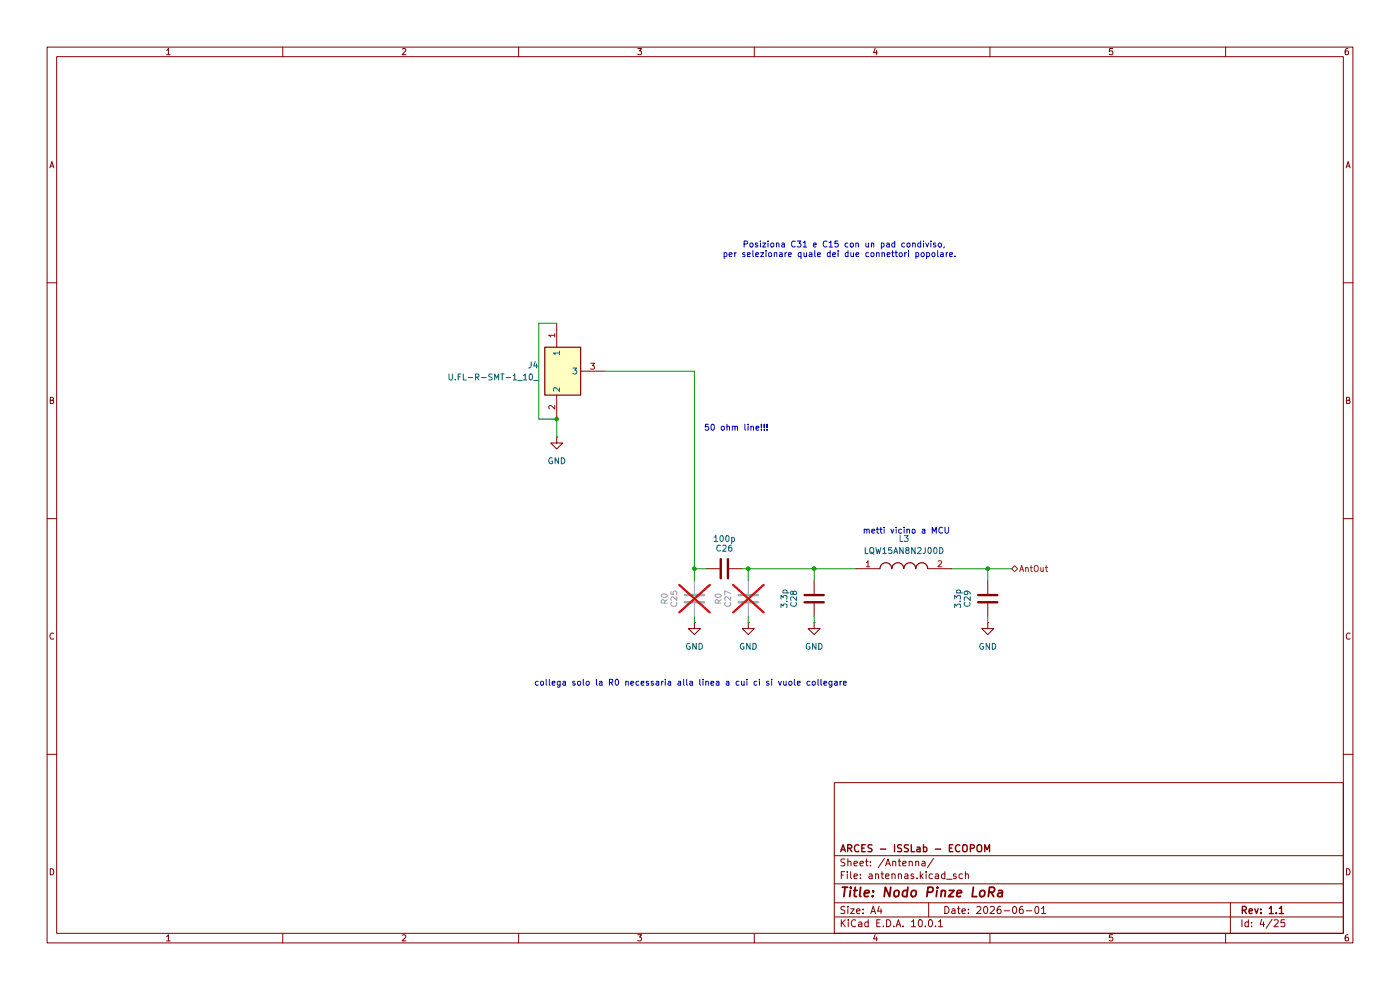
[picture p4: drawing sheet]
(kicad_sch
 (version 20260306)
 (generator "eeschema")
 (generator_version "10.0")
 (paper "A4")
 (title_block
  (title "Nodo Pinze LoRa")
  (date "2026-06-01")
  (rev "1.1")
  (company "ARCES - ISSLab - ECOPOM"))
 (lib_symbols
  (symbol "Device:C"
   (pin_numbers (hide yes))
   (pin_names
    (offset 0.254)) (exclude_from_sim no) (in_bom yes) (on_board yes)
   (in_pos_files yes)
   (duplicate_pin_numbers_are_jumpers no)
   (property "Reference" "C" (at 0.635 2.54 0) (show_name no) (do_not_autoplace no) (effects (font (size 1.27 1.27)) (justify left)))
   (property "Value" "C" (at 0.635 -2.54 0) (show_name no) (do_not_autoplace no) (effects (font (size 1.27 1.27)) (justify left)))
   (property "Footprint" "" (at 0.9652 -3.81 0) (show_name no) (do_not_autoplace no) (hide yes) (effects (font (size 1.27 1.27))))
   (property "Datasheet" "" (at 0 0 0) (show_name no) (do_not_autoplace no) (hide yes) (effects (font (size 1.27 1.27))))
   (property "Description" "Unpolarized capacitor" (at 0 0 0) (show_name no) (do_not_autoplace no) (hide yes) (effects (font (size 1.27 1.27))))
   (symbol "C_0_1"
    (polyline (pts (xy -2.032 0.762) (xy 2.032 0.762)) (stroke (width 0.508) (type default)) (fill (type none)))
    (polyline (pts (xy -2.032 -0.762) (xy 2.032 -0.762)) (stroke (width 0.508) (type default)) (fill (type none))))
   (symbol "C_1_1"
    (pin passive line (at 0 3.81 270) (length 2.794) (name "" (effects (font (size 1.27 1.27)))) (number "1" (effects (font (size 1.27 1.27)))))
    (pin passive line (at 0 -3.81 90) (length 2.794) (name "" (effects (font (size 1.27 1.27)))) (number "2" (effects (font (size 1.27 1.27))))))
   (embedded_fonts no))
  (symbol "SamacSys_Parts:LQW15AN8N2J00D"
   (pin_names (hide yes)) (exclude_from_sim no) (in_bom yes) (on_board yes)
   (in_pos_files yes)
   (duplicate_pin_numbers_are_jumpers no)
   (property "Reference" "L" (at 16.51 6.35 0) (show_name no) (do_not_autoplace no) (effects (font (size 1.27 1.27)) (justify left top)))
   (property "Value" "LQW15AN8N2J00D" (at 16.51 3.81 0) (show_name no) (do_not_autoplace no) (effects (font (size 1.27 1.27)) (justify left top)))
   (property "Footprint" "LQW15CNR20J00B" (at 16.51 -96.19 0) (show_name no) (do_not_autoplace no) (hide yes) (effects (font (size 1.27 1.27)) (justify left top)))
   (property "Datasheet" "https://search.murata.co.jp/Ceramy/image/img/P02/JELF243A-0050.pdf" (at 16.51 -196.19 0) (show_name no) (do_not_autoplace no) (hide yes) (effects (font (size 1.27 1.27)) (justify left top)))
   (property "Description" "Murata LQW15A Series Wire-wound SMD Inductor with a Ferrite Core, 0.0082 uH +/-5% 540mA Idc Q:25" (at 0 0 0) (show_name no) (do_not_autoplace no) (hide yes) (effects (font (size 1.27 1.27))))
   (property "Height" "0.6" (at 16.51 -396.19 0) (show_name no) (do_not_autoplace no) (hide yes) (effects (font (size 1.27 1.27)) (justify left top)))
   (property "Manufacturer_Name" "Murata Electronics" (at 16.51 -496.19 0) (show_name no) (do_not_autoplace no) (hide yes) (effects (font (size 1.27 1.27)) (justify left top)))
   (property "Manufacturer_Part_Number" "LQW15AN8N2J00D" (at 16.51 -596.19 0) (show_name no) (do_not_autoplace no) (hide yes) (effects (font (size 1.27 1.27)) (justify left top)))
   (property "Mouser Part Number" "81-LQW15AN8N2J00D" (at 16.51 -696.19 0) (show_name no) (do_not_autoplace no) (hide yes) (effects (font (size 1.27 1.27)) (justify left top)))
   (property "Mouser Price/Stock" "https://www.mouser.co.uk/ProductDetail/Murata-Electronics/LQW15AN8N2J00D?qs=iqM9vbVcCwhW63oDGQ051A%3D%3D" (at 16.51 -796.19 0) (show_name no) (do_not_autoplace no) (hide yes) (effects (font (size 1.27 1.27)) (justify left top)))
   (property "Arrow Part Number" "LQW15AN8N2J00D" (at 16.51 -896.19 0) (show_name no) (do_not_autoplace no) (hide yes) (effects (font (size 1.27 1.27)) (justify left top)))
   (property "Arrow Price/Stock" "https://www.arrow.com/en/products/lqw15an8n2j00d/murata-manufacturing?region=nac" (at 16.51 -996.19 0) (show_name no) (do_not_autoplace no) (hide yes) (effects (font (size 1.27 1.27)) (justify left top)))
   (symbol "LQW15AN8N2J00D_1_1"
    (arc (start 5.08 0) (mid 6.35 1.219) (end 7.62 0) (stroke (width 0.254) (type default)) (fill (type none)))
    (arc (start 7.62 0) (mid 8.89 1.219) (end 10.16 0) (stroke (width 0.254) (type default)) (fill (type none)))
    (arc (start 10.16 0) (mid 11.43 1.219) (end 12.7 0) (stroke (width 0.254) (type default)) (fill (type none)))
    (arc (start 12.7 0) (mid 13.97 1.219) (end 15.24 0) (stroke (width 0.254) (type default)) (fill (type none)))
    (pin passive line (at 0 0 0) (length 5.08) (name "1" (effects (font (size 1.27 1.27)))) (number "1" (effects (font (size 1.27 1.27)))))
    (pin passive line (at 20.32 0 180) (length 5.08) (name "2" (effects (font (size 1.27 1.27)))) (number "2" (effects (font (size 1.27 1.27))))))
   (embedded_fonts no))
  (symbol "SamacSys_Parts:U.FL-R-SMT-1_10_" (exclude_from_sim no) (in_bom yes) (on_board yes)
   (in_pos_files yes)
   (duplicate_pin_numbers_are_jumpers no)
   (property "Reference" "J" (at 16.51 10.16 0) (show_name no) (do_not_autoplace no) (effects (font (size 1.27 1.27)) (justify left top)))
   (property "Value" "U.FL-R-SMT-1_10_" (at 16.51 7.62 0) (show_name no) (do_not_autoplace no) (effects (font (size 1.27 1.27)) (justify left top)))
   (property "Footprint" "SamacSys_Parts:U.FL-R-SMT-1_10_" (at 16.51 -92.38 0) (show_name no) (do_not_autoplace no) (hide yes) (effects (font (size 1.27 1.27)) (justify left top)))
   (property "Datasheet" "https://www.hirose.com/product/document?clcode=CL0331-0472-2-10&productname=U.FL-R-SMT-1(10)&series=U.FL&documenttype=2DDrawing&lang=en&documentid=0000940684" (at 16.51 -192.38 0) (show_name no) (do_not_autoplace no) (hide yes) (effects (font (size 1.27 1.27)) (justify left top)))
   (property "Description" "UFL SMT PCB receptable,DC-6GHz Hirose Straight 50 Surface Mount UFL Connector, Receptacle, Solder Termination Coaxial" (at 0 0 0) (show_name no) (do_not_autoplace no) (hide yes) (effects (font (size 1.27 1.27))))
   (property "Height" "" (at 16.51 -392.38 0) (show_name no) (do_not_autoplace no) (hide yes) (effects (font (size 1.27 1.27)) (justify left top)))
   (property "Manufacturer_Name" "Hirose" (at 16.51 -492.38 0) (show_name no) (do_not_autoplace no) (hide yes) (effects (font (size 1.27 1.27)) (justify left top)))
   (property "Manufacturer_Part_Number" "U.FL-R-SMT-1(10)" (at 16.51 -592.38 0) (show_name no) (do_not_autoplace no) (hide yes) (effects (font (size 1.27 1.27)) (justify left top)))
   (property "Mouser Part Number" "798-U.FL-R-SMT-110" (at 16.51 -692.38 0) (show_name no) (do_not_autoplace no) (hide yes) (effects (font (size 1.27 1.27)) (justify left top)))
   (property "Mouser Price/Stock" "https://www.mouser.co.uk/ProductDetail/Hirose-Connector/U.FL-R-SMT-110?qs=kL1ClTr6oBoOdtqlGQpQrQ%3D%3D" (at 16.51 -792.38 0) (show_name no) (do_not_autoplace no) (hide yes) (effects (font (size 1.27 1.27)) (justify left top)))
   (property "Arrow Part Number" "U.FL-R-SMT-1(10)" (at 16.51 -892.38 0) (show_name no) (do_not_autoplace no) (hide yes) (effects (font (size 1.27 1.27)) (justify left top)))
   (property "Arrow Price/Stock" "https://www.arrow.com/en/products/u.fl-r-smt-1-10/hirose-electric" (at 16.51 -992.38 0) (show_name no) (do_not_autoplace no) (hide yes) (effects (font (size 1.27 1.27)) (justify left top)))
   (symbol "U.FL-R-SMT-1_10__1_1"
    (rectangle (start 5.08 5.08) (end 15.24 -2.54) (stroke (width 0.254) (type default)) (fill (type background)))
    (pin passive line (at 0 0 0) (length 5.08) (name "1" (effects (font (size 1.27 1.27)))) (number "1" (effects (font (size 1.27 1.27)))))
    (pin passive line (at 20.32 0 180) (length 5.08) (name "2" (effects (font (size 1.27 1.27)))) (number "2" (effects (font (size 1.27 1.27)))))
    (pin passive line (at 10.16 10.16 270) (length 5.08) (name "3" (effects (font (size 1.27 1.27)))) (number "3" (effects (font (size 1.27 1.27))))))
   (embedded_fonts no))
  (symbol "power:GND"
   (power global)
   (pin_numbers (hide yes))
   (pin_names
    (offset 0) (hide yes)) (exclude_from_sim no) (in_bom yes) (on_board yes)
   (in_pos_files yes)
   (duplicate_pin_numbers_are_jumpers no)
   (property "Reference" "#PWR" (at 0 -6.35 0) (show_name no) (do_not_autoplace no) (hide yes) (effects (font (size 1.27 1.27))))
   (property "Value" "GND" (at 0 -3.81 0) (show_name no) (do_not_autoplace no) (effects (font (size 1.27 1.27))))
   (property "Footprint" "" (at 0 0 0) (show_name no) (do_not_autoplace no) (hide yes) (effects (font (size 1.27 1.27))))
   (property "Datasheet" "" (at 0 0 0) (show_name no) (do_not_autoplace no) (hide yes) (effects (font (size 1.27 1.27))))
   (property "Description" "Power symbol creates a global label with name \"GND\" , ground" (at 0 0 0) (show_name no) (do_not_autoplace no) (hide yes) (effects (font (size 1.27 1.27))))
   (symbol "GND_0_1"
    (polyline (pts (xy 0 0) (xy 0 -1.27) (xy 1.27 -1.27) (xy 0 -2.54) (xy -1.27 -1.27) (xy 0 -1.27)) (stroke (width 0) (type default)) (fill (type none))))
   (symbol "GND_1_1"
    (pin power_in line (at 0 0 270) (length 0) (name "" (effects (font (size 1.27 1.27)))) (number "1" (effects (font (size 1.27 1.27))))))
   (embedded_fonts no)))
 (text "metti vicino a MCU"
  (exclude_from_sim no)
  (at 192.278 112.776 0)
  (effects (font (size 1.27 1.27))))
 (text "50 ohm line!!!"
  (exclude_from_sim no)
  (at 156.21 90.932 0)
  (effects (font (size 1.27 1.27))))
 (text "collega solo la R0 necessaria alla linea a cui ci si vuole collegare"
  (exclude_from_sim no)
  (at 146.558 145.034 0)
  (effects (font (size 1.27 1.27))))
 (text "Posiziona C31 e C15 con un pad condiviso,\nper selezionare quale dei due connettori popolare.  "
  (exclude_from_sim no)
  (at 179.07 53.086 0)
  (effects (font (size 1.27 1.27))))
 (junction
  (at 147.32 120.65)
  (diameter 0)
  (color 0 0 0 0))
 (junction
  (at 209.55 120.65)
  (diameter 0)
  (color 0 0 0 0))
 (junction
  (at 118.11 88.9)
  (diameter 0)
  (color 0 0 0 0))
 (junction
  (at 172.72 120.65)
  (diameter 0)
  (color 0 0 0 0))
 (junction
  (at 158.75 120.65)
  (diameter 0)
  (color 0 0 0 0))
 (wire
  (pts (xy 209.55 130.81) (xy 209.55 132.08))
  (stroke (width 0) (type default)))
 (wire
  (pts (xy 172.72 130.81) (xy 172.72 132.08))
  (stroke (width 0) (type default)))
 (wire
  (pts (xy 114.3 88.9) (xy 114.3 68.58))
  (stroke (width 0) (type default)))
 (wire
  (pts (xy 147.32 120.65) (xy 147.32 123.19))
  (stroke (width 0) (type default)))
 (wire
  (pts (xy 209.55 120.65) (xy 209.55 123.19))
  (stroke (width 0) (type default)))
 (wire
  (pts (xy 158.75 130.81) (xy 158.75 132.08))
  (stroke (width 0) (type default)))
 (wire
  (pts (xy 147.32 130.81) (xy 147.32 132.08))
  (stroke (width 0) (type default)))
 (wire
  (pts (xy 158.75 120.65) (xy 158.75 123.19))
  (stroke (width 0) (type default)))
 (wire
  (pts (xy 201.93 120.65) (xy 209.55 120.65))
  (stroke (width 0) (type default)))
 (wire
  (pts (xy 172.72 120.65) (xy 172.72 123.19))
  (stroke (width 0) (type default)))
 (wire
  (pts (xy 147.32 120.65) (xy 149.86 120.65))
  (stroke (width 0) (type default)))
 (wire
  (pts (xy 157.48 120.65) (xy 158.75 120.65))
  (stroke (width 0) (type default)))
 (wire
  (pts (xy 172.72 120.65) (xy 181.61 120.65))
  (stroke (width 0) (type default)))
 (wire
  (pts (xy 158.75 120.65) (xy 172.72 120.65))
  (stroke (width 0) (type default)))
 (wire
  (pts (xy 128.27 78.74) (xy 147.32 78.74))
  (stroke (width 0) (type default)))
 (wire
  (pts (xy 209.55 120.65) (xy 214.63 120.65))
  (stroke (width 0) (type default)))
 (wire
  (pts (xy 147.32 78.74) (xy 147.32 120.65))
  (stroke (width 0) (type default)))
 (wire
  (pts (xy 118.11 88.9) (xy 118.11 92.71))
  (stroke (width 0) (type default)))
 (wire
  (pts (xy 118.11 88.9) (xy 114.3 88.9))
  (stroke (width 0) (type default)))
 (wire
  (pts (xy 114.3 68.58) (xy 118.11 68.58))
  (stroke (width 0) (type default)))
 (hierarchical_label "AntOut"
  (shape bidirectional)
  (at 214.63 120.65 0)
  (effects (font (size 1.27 1.27)) (justify left)))
 (symbol
  (lib_id "Device:C")
  (at 153.67 120.65 90)
  (unit 1)
  (body_style 1)
  (exclude_from_sim no)
  (in_bom yes)
  (on_board yes)
  (in_pos_files yes)
  (dnp no)
  (property "Reference" "C26" (at 153.67 116.332 90) (show_name no) (do_not_autoplace no) (effects (font (size 1.27 1.27))))
  (property "Value" "100p" (at 153.67 114.3 90) (show_name no) (do_not_autoplace no) (effects (font (size 1.27 1.27))))
  (property "Footprint" "Capacitor_SMD:C_0402_1005Metric_Pad0.74x0.62mm_HandSolder" (at 157.48 119.6848 0) (hide yes) (show_name no) (do_not_autoplace no) (effects (font (size 1.27 1.27))))
  (property "Datasheet" "SMD 0603 Imperial passives" (at 153.67 120.65 0) (hide yes) (show_name no) (do_not_autoplace no) (effects (font (size 1.27 1.27))))
  (property "Description" "Unpolarized capacitor" (at 153.67 120.65 0) (hide yes) (show_name no) (do_not_autoplace no) (effects (font (size 1.27 1.27))))
  (property "LCSC" "C1546" (at 153.67 116.332 0) (hide yes) (show_name no) (do_not_autoplace no) (effects (font (size 1.27 1.27))))
  (pin "2")
  (pin "1"))
 (symbol
  (lib_id "Device:C")
  (at 172.72 127 180)
  (unit 1)
  (body_style 1)
  (exclude_from_sim no)
  (in_bom yes)
  (on_board yes)
  (in_pos_files yes)
  (dnp no)
  (property "Reference" "C28" (at 168.402 127 90) (show_name no) (do_not_autoplace no) (effects (font (size 1.27 1.27))))
  (property "Value" "3.3p" (at 166.37 127 90) (show_name no) (do_not_autoplace no) (effects (font (size 1.27 1.27))))
  (property "Footprint" "Capacitor_SMD:C_0402_1005Metric_Pad0.74x0.62mm_HandSolder" (at 171.7548 123.19 0) (hide yes) (show_name no) (do_not_autoplace no) (effects (font (size 1.27 1.27))))
  (property "Datasheet" "SMD 0603 Imperial passives" (at 172.72 127 0) (hide yes) (show_name no) (do_not_autoplace no) (effects (font (size 1.27 1.27))))
  (property "Description" "Unpolarized capacitor" (at 172.72 127 0) (hide yes) (show_name no) (do_not_autoplace no) (effects (font (size 1.27 1.27))))
  (property "LCSC" "C1565" (at 168.402 127 0) (hide yes) (show_name no) (do_not_autoplace no) (effects (font (size 1.27 1.27))))
  (pin "1")
  (pin "2"))
 (symbol
  (lib_id "Device:C")
  (at 147.32 127 180)
  (unit 1)
  (body_style 1)
  (exclude_from_sim no)
  (in_bom no)
  (on_board yes)
  (in_pos_files yes)
  (dnp yes)
  (property "Reference" "C25" (at 143.002 127 90) (show_name no) (do_not_autoplace no) (effects (font (size 1.27 1.27))))
  (property "Value" "R0" (at 140.97 127 90) (show_name no) (do_not_autoplace no) (effects (font (size 1.27 1.27))))
  (property "Footprint" "Capacitor_SMD:C_0402_1005Metric_Pad0.74x0.62mm_HandSolder" (at 146.3548 123.19 0) (hide yes) (show_name no) (do_not_autoplace no) (effects (font (size 1.27 1.27))))
  (property "Datasheet" "SMD 0603 Imperial passives" (at 147.32 127 0) (hide yes) (show_name no) (do_not_autoplace no) (effects (font (size 1.27 1.27))))
  (property "Description" "Unpolarized capacitor" (at 147.32 127 0) (hide yes) (show_name no) (do_not_autoplace no) (effects (font (size 1.27 1.27))))
  (pin "1")
  (pin "2"))
 (symbol
  (lib_id "SamacSys_Parts:U.FL-R-SMT-1_10_")
  (at 118.11 68.58 270)
  (unit 1)
  (body_style 1)
  (exclude_from_sim no)
  (in_bom yes)
  (on_board yes)
  (in_pos_files yes)
  (dnp no)
  (fields_autoplaced yes)
  (property "Reference" "J4" (at 114.3 77.4699 90) (show_name no) (do_not_autoplace no) (effects (font (size 1.27 1.27)) (justify right)))
  (property "Value" "U.FL-R-SMT-1_10_" (at 114.3 80.0099 90) (show_name no) (do_not_autoplace no) (effects (font (size 1.27 1.27)) (justify right)))
  (property "Footprint" "SamacSys_Parts:U.FL-R-SMT-1_10_" (at 25.73 85.09 0) (hide yes) (show_name no) (do_not_autoplace no) (effects (font (size 1.27 1.27)) (justify left top)))
  (property "Datasheet" "https://www.hirose.com/product/document?clcode=CL0331-0472-2-10&productname=U.FL-R-SMT-1(10)&series=U.FL&documenttype=2DDrawing&lang=en&documentid=0000940684" (at -74.27 85.09 0) (hide yes) (show_name no) (do_not_autoplace no) (effects (font (size 1.27 1.27)) (justify left top)))
  (property "Description" "UFL SMT PCB receptable,DC-6GHz Hirose Straight 50 Surface Mount UFL Connector, Receptacle, Solder Termination Coaxial" (at 118.11 68.58 0) (hide yes) (show_name no) (do_not_autoplace no) (effects (font (size 1.27 1.27))))
  (property "Height" "" (at -274.27 85.09 0) (hide yes) (show_name no) (do_not_autoplace no) (effects (font (size 1.27 1.27)) (justify left top)))
  (property "Manufacturer_Name" "Hirose" (at -374.27 85.09 0) (hide yes) (show_name no) (do_not_autoplace no) (effects (font (size 1.27 1.27)) (justify left top)))
  (property "Manufacturer_Part_Number" "U.FL-R-SMT-1(10)" (at -474.27 85.09 0) (hide yes) (show_name no) (do_not_autoplace no) (effects (font (size 1.27 1.27)) (justify left top)))
  (property "Mouser Part Number" "798-U.FL-R-SMT-110" (at -574.27 85.09 0) (hide yes) (show_name no) (do_not_autoplace no) (effects (font (size 1.27 1.27)) (justify left top)))
  (property "Mouser Price/Stock" "https://www.mouser.co.uk/ProductDetail/Hirose-Connector/U.FL-R-SMT-110?qs=kL1ClTr6oBoOdtqlGQpQrQ%3D%3D" (at -674.27 85.09 0) (hide yes) (show_name no) (do_not_autoplace no) (effects (font (size 1.27 1.27)) (justify left top)))
  (property "Arrow Part Number" "U.FL-R-SMT-1(10)" (at -774.27 85.09 0) (hide yes) (show_name no) (do_not_autoplace no) (effects (font (size 1.27 1.27)) (justify left top)))
  (property "Arrow Price/Stock" "https://www.arrow.com/en/products/u.fl-r-smt-1-10/hirose-electric" (at -874.27 85.09 0) (hide yes) (show_name no) (do_not_autoplace no) (effects (font (size 1.27 1.27)) (justify left top)))
  (property "LCSC" "C88374" (at 114.3 77.4699 0) (hide yes) (show_name no) (do_not_autoplace no) (effects (font (size 1.27 1.27))))
  (pin "3")
  (pin "1")
  (pin "2"))
 (symbol
  (lib_id "power:GND")
  (at 172.72 132.08 0)
  (unit 1)
  (body_style 1)
  (exclude_from_sim no)
  (in_bom yes)
  (on_board yes)
  (in_pos_files yes)
  (dnp no)
  (fields_autoplaced yes)
  (property "Reference" "#PWR027" (at 172.72 138.43 0) (hide yes) (show_name no) (do_not_autoplace no) (effects (font (size 1.27 1.27))))
  (property "Value" "GND" (at 172.72 137.16 0) (show_name no) (do_not_autoplace no) (effects (font (size 1.27 1.27))))
  (property "Footprint" "" (at 172.72 132.08 0) (hide yes) (show_name no) (do_not_autoplace no) (effects (font (size 1.27 1.27))))
  (property "Datasheet" "" (at 172.72 132.08 0) (hide yes) (show_name no) (do_not_autoplace no) (effects (font (size 1.27 1.27))))
  (property "Description" "Power symbol creates a global label with name \"GND\" , ground" (at 172.72 132.08 0) (hide yes) (show_name no) (do_not_autoplace no) (effects (font (size 1.27 1.27))))
  (pin "1"))
 (symbol
  (lib_id "power:GND")
  (at 209.55 132.08 0)
  (unit 1)
  (body_style 1)
  (exclude_from_sim no)
  (in_bom yes)
  (on_board yes)
  (in_pos_files yes)
  (dnp no)
  (fields_autoplaced yes)
  (property "Reference" "#PWR028" (at 209.55 138.43 0) (hide yes) (show_name no) (do_not_autoplace no) (effects (font (size 1.27 1.27))))
  (property "Value" "GND" (at 209.55 137.16 0) (show_name no) (do_not_autoplace no) (effects (font (size 1.27 1.27))))
  (property "Footprint" "" (at 209.55 132.08 0) (hide yes) (show_name no) (do_not_autoplace no) (effects (font (size 1.27 1.27))))
  (property "Datasheet" "" (at 209.55 132.08 0) (hide yes) (show_name no) (do_not_autoplace no) (effects (font (size 1.27 1.27))))
  (property "Description" "Power symbol creates a global label with name \"GND\" , ground" (at 209.55 132.08 0) (hide yes) (show_name no) (do_not_autoplace no) (effects (font (size 1.27 1.27))))
  (pin "1"))
 (symbol
  (lib_id "Device:C")
  (at 158.75 127 180)
  (unit 1)
  (body_style 1)
  (exclude_from_sim no)
  (in_bom no)
  (on_board yes)
  (in_pos_files yes)
  (dnp yes)
  (property "Reference" "C27" (at 154.432 127 90) (show_name no) (do_not_autoplace no) (effects (font (size 1.27 1.27))))
  (property "Value" "R0" (at 152.4 127 90) (show_name no) (do_not_autoplace no) (effects (font (size 1.27 1.27))))
  (property "Footprint" "Capacitor_SMD:C_0402_1005Metric_Pad0.74x0.62mm_HandSolder" (at 157.7848 123.19 0) (hide yes) (show_name no) (do_not_autoplace no) (effects (font (size 1.27 1.27))))
  (property "Datasheet" "SMD 0603 Imperial passives" (at 158.75 127 0) (hide yes) (show_name no) (do_not_autoplace no) (effects (font (size 1.27 1.27))))
  (property "Description" "Unpolarized capacitor" (at 158.75 127 0) (hide yes) (show_name no) (do_not_autoplace no) (effects (font (size 1.27 1.27))))
  (pin "1")
  (pin "2"))
 (symbol
  (lib_id "power:GND")
  (at 147.32 132.08 0)
  (unit 1)
  (body_style 1)
  (exclude_from_sim no)
  (in_bom yes)
  (on_board yes)
  (in_pos_files yes)
  (dnp no)
  (property "Reference" "#PWR025" (at 147.32 138.43 0) (hide yes) (show_name no) (do_not_autoplace no) (effects (font (size 1.27 1.27))))
  (property "Value" "GND" (at 147.32 137.16 0) (show_name no) (do_not_autoplace no) (effects (font (size 1.27 1.27))))
  (property "Footprint" "" (at 147.32 132.08 0) (hide yes) (show_name no) (do_not_autoplace no) (effects (font (size 1.27 1.27))))
  (property "Datasheet" "" (at 147.32 132.08 0) (hide yes) (show_name no) (do_not_autoplace no) (effects (font (size 1.27 1.27))))
  (property "Description" "Power symbol creates a global label with name \"GND\" , ground" (at 147.32 132.08 0) (hide yes) (show_name no) (do_not_autoplace no) (effects (font (size 1.27 1.27))))
  (pin "1"))
 (symbol
  (lib_id "Device:C")
  (at 209.55 127 180)
  (unit 1)
  (body_style 1)
  (exclude_from_sim no)
  (in_bom yes)
  (on_board yes)
  (in_pos_files yes)
  (dnp no)
  (property "Reference" "C29" (at 205.232 127 90) (show_name no) (do_not_autoplace no) (effects (font (size 1.27 1.27))))
  (property "Value" "3.3p" (at 203.2 127 90) (show_name no) (do_not_autoplace no) (effects (font (size 1.27 1.27))))
  (property "Footprint" "Capacitor_SMD:C_0402_1005Metric_Pad0.74x0.62mm_HandSolder" (at 208.5848 123.19 0) (hide yes) (show_name no) (do_not_autoplace no) (effects (font (size 1.27 1.27))))
  (property "Datasheet" "SMD 0603 Imperial passives" (at 209.55 127 0) (hide yes) (show_name no) (do_not_autoplace no) (effects (font (size 1.27 1.27))))
  (property "Description" "Unpolarized capacitor" (at 209.55 127 0) (hide yes) (show_name no) (do_not_autoplace no) (effects (font (size 1.27 1.27))))
  (property "LCSC" "C1565" (at 205.232 127 0) (hide yes) (show_name no) (do_not_autoplace no) (effects (font (size 1.27 1.27))))
  (pin "1")
  (pin "2"))
 (symbol
  (lib_id "SamacSys_Parts:LQW15AN8N2J00D")
  (at 181.61 120.65 0)
  (unit 1)
  (body_style 1)
  (exclude_from_sim no)
  (in_bom yes)
  (on_board yes)
  (in_pos_files yes)
  (dnp no)
  (fields_autoplaced yes)
  (property "Reference" "L3" (at 191.77 114.3 0) (show_name no) (do_not_autoplace no) (effects (font (size 1.27 1.27))))
  (property "Value" "LQW15AN8N2J00D" (at 191.77 116.84 0) (show_name no) (do_not_autoplace no) (effects (font (size 1.27 1.27))))
  (property "Footprint" "SamacSys_Parts:LQW15CNR20J00B" (at 198.12 216.84 0) (hide yes) (show_name no) (do_not_autoplace no) (effects (font (size 1.27 1.27)) (justify left top)))
  (property "Datasheet" "https://search.murata.co.jp/Ceramy/image/img/P02/JELF243A-0050.pdf" (at 198.12 316.84 0) (hide yes) (show_name no) (do_not_autoplace no) (effects (font (size 1.27 1.27)) (justify left top)))
  (property "Description" "Murata LQW15A Series Wire-wound SMD Inductor with a Ferrite Core, 0.0082 uH +/-5% 540mA Idc Q:25" (at 181.61 120.65 0) (hide yes) (show_name no) (do_not_autoplace no) (effects (font (size 1.27 1.27))))
  (property "Height" "0.6" (at 198.12 516.84 0) (hide yes) (show_name no) (do_not_autoplace no) (effects (font (size 1.27 1.27)) (justify left top)))
  (property "Manufacturer_Name" "Murata Electronics" (at 198.12 616.84 0) (hide yes) (show_name no) (do_not_autoplace no) (effects (font (size 1.27 1.27)) (justify left top)))
  (property "Manufacturer_Part_Number" "LQW15AN8N2J00D" (at 198.12 716.84 0) (hide yes) (show_name no) (do_not_autoplace no) (effects (font (size 1.27 1.27)) (justify left top)))
  (property "Mouser Part Number" "81-LQW15AN8N2J00D" (at 198.12 816.84 0) (hide yes) (show_name no) (do_not_autoplace no) (effects (font (size 1.27 1.27)) (justify left top)))
  (property "Mouser Price/Stock" "https://www.mouser.co.uk/ProductDetail/Murata-Electronics/LQW15AN8N2J00D?qs=iqM9vbVcCwhW63oDGQ051A%3D%3D" (at 198.12 916.84 0) (hide yes) (show_name no) (do_not_autoplace no) (effects (font (size 1.27 1.27)) (justify left top)))
  (property "Arrow Part Number" "LQW15AN8N2J00D" (at 198.12 1016.84 0) (hide yes) (show_name no) (do_not_autoplace no) (effects (font (size 1.27 1.27)) (justify left top)))
  (property "Arrow Price/Stock" "https://www.arrow.com/en/products/lqw15an8n2j00d/murata-manufacturing?region=nac" (at 198.12 1116.84 0) (hide yes) (show_name no) (do_not_autoplace no) (effects (font (size 1.27 1.27)) (justify left top)))
  (property "LCSC" "C98066" (at 191.77 114.3 0) (hide yes) (show_name no) (do_not_autoplace no) (effects (font (size 1.27 1.27))))
  (pin "1")
  (pin "2"))
 (symbol
  (lib_id "power:GND")
  (at 158.75 132.08 0)
  (unit 1)
  (body_style 1)
  (exclude_from_sim no)
  (in_bom yes)
  (on_board yes)
  (in_pos_files yes)
  (dnp no)
  (fields_autoplaced yes)
  (property "Reference" "#PWR026" (at 158.75 138.43 0) (hide yes) (show_name no) (do_not_autoplace no) (effects (font (size 1.27 1.27))))
  (property "Value" "GND" (at 158.75 137.16 0) (show_name no) (do_not_autoplace no) (effects (font (size 1.27 1.27))))
  (property "Footprint" "" (at 158.75 132.08 0) (hide yes) (show_name no) (do_not_autoplace no) (effects (font (size 1.27 1.27))))
  (property "Datasheet" "" (at 158.75 132.08 0) (hide yes) (show_name no) (do_not_autoplace no) (effects (font (size 1.27 1.27))))
  (property "Description" "Power symbol creates a global label with name \"GND\" , ground" (at 158.75 132.08 0) (hide yes) (show_name no) (do_not_autoplace no) (effects (font (size 1.27 1.27))))
  (pin "1"))
 (symbol
  (lib_id "power:GND")
  (at 118.11 92.71 0)
  (unit 1)
  (body_style 1)
  (exclude_from_sim no)
  (in_bom yes)
  (on_board yes)
  (in_pos_files yes)
  (dnp no)
  (fields_autoplaced yes)
  (property "Reference" "#PWR024" (at 118.11 99.06 0) (hide yes) (show_name no) (do_not_autoplace no) (effects (font (size 1.27 1.27))))
  (property "Value" "GND" (at 118.11 97.79 0) (show_name no) (do_not_autoplace no) (effects (font (size 1.27 1.27))))
  (property "Footprint" "" (at 118.11 92.71 0) (hide yes) (show_name no) (do_not_autoplace no) (effects (font (size 1.27 1.27))))
  (property "Datasheet" "" (at 118.11 92.71 0) (hide yes) (show_name no) (do_not_autoplace no) (effects (font (size 1.27 1.27))))
  (property "Description" "Power symbol creates a global label with name \"GND\" , ground" (at 118.11 92.71 0) (hide yes) (show_name no) (do_not_autoplace no) (effects (font (size 1.27 1.27))))
  (pin "1")))
